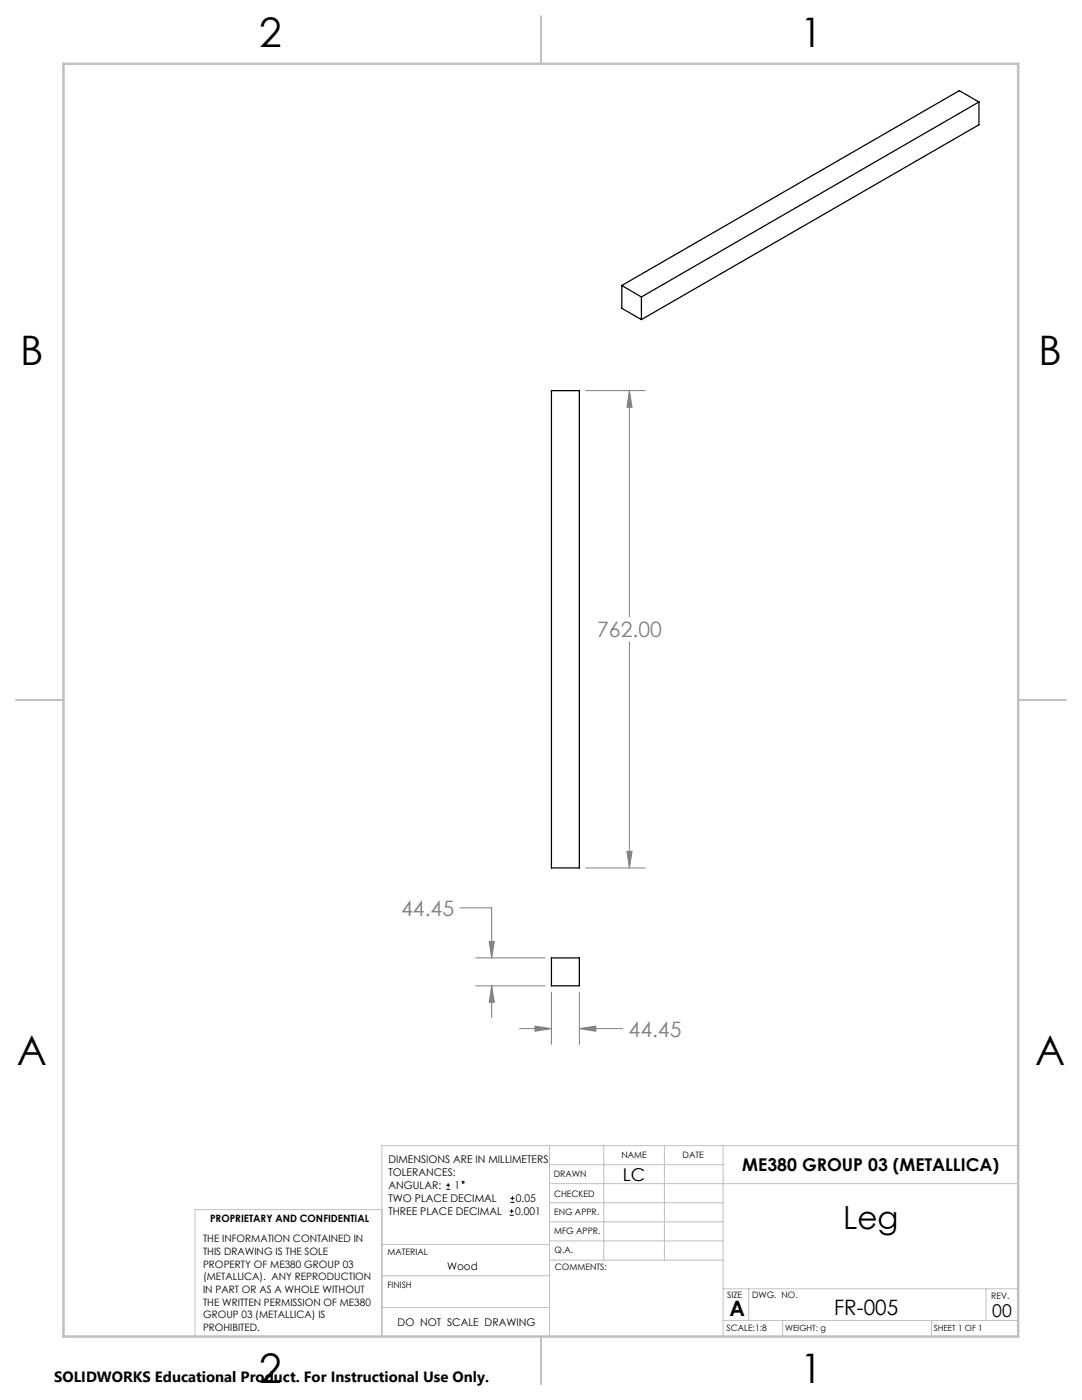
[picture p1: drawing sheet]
<svg xmlns="http://www.w3.org/2000/svg" width="216mm" height="279mm" viewBox="0 0 216 279" stroke-linecap="round" stroke-linejoin="round" font-family="sans-serif">
<path d="M195.3 20.4v4.5l-67.3 38.9M195.3 20.4l-67.3 38.9M195.3 20.4l-3.9-2.3-67.3 38.9M124.1 57v4.5l3.9 2.3M124.1 57l3.9 2.3M128 59.3v4.5M110 78h5.6v95.2h-5.6zM110 191.2h5.6v5.5h-5.6z" fill="none" stroke="#000" stroke-width=".25"/>
<g fill="none" stroke="#000" stroke-width=".2">
<path d="M89 237.3h.8M89 236.5h.8M89.4 236.1v.9M101.8 240h.9M101.8 239.1h.9M102.2 238.7v.8M101.7 242.5h.8M101.7 241.7h.8M102.1 241.3v.8"/>
<circle cx="92.4" cy="235.9" r=".2"/>
</g>
<g fill="none" stroke="#808080" stroke-width=".2">
<path d="M116.9 78h11.9M125.6 78l.5 3.3h-1zM125.6 78v45.1M125.6 128.1v45.1M116.9 173.2h11.9M125.1 169.9h1l-.5 3.3zM91.8 181.2h6.3v10M94.9 191.2h13.9M94.9 196.7h13.9M97.6 187.9h1l-.5 3.3zM98.1 196.7l.5 3.3h-1zM98.1 196.7v6.4"/>
<path d="M110 198v10.5M115.6 198v10.5M103.7 205.3h6.3M106.8 204.8l3.2 .5-3.2 .5zM115.6 205.3l3.3-.5v1zM115.6 205.3h8.6"/>
</g>
<g fill="none" stroke="#c0c0c0" stroke-width=".2">
<path d="M109.6 228.6v38.1M109.6 232.4h34.7M109.6 236.2h93.6M120.5 228.6v22.9M132.6 228.6v22.9M144.3 228.6v38.1M203.2 228.6h-127v38.1M76.2 254.6h33.4M76.2 248.4h33.4M76.2 241.4h-37.3v25.3M109.6 251.5h34.7M109.6 240h34.7"/>
<path d="M109.6 243.8h34.7M109.6 247.7h34.7M144.3 257.2h58.9M149.4 257.2v6.3M196.7 257.2v6.3M76.2 260.9h33.4M144.3 263.5h58.9M156.2 263.5v3.2M185.9 263.5v3.2"/>
</g>
<path d="M108 3.2v9.5M3.1 139.7h9.6M203.2 139.7h9.5M108 266.7v9.6" fill="none" stroke="#c0c0c0" stroke-width=".25"/>
<path d="M12.7 12.7h190.5v254h-190.5z" fill="none" stroke="#c0c0c0" stroke-width=".5"/>
<path d="M106.8 204.8l3.2 .5-3.2 .5zM115.6 205.3l3.3-.5v1zM97.6 187.9h1l-.5 3.3zM98.1 196.7l.5 3.3h-1zM125.6 78l.5 3.3h-1zM125.1 169.9h1l-.5 3.3z" fill="#808080"/>
<g font-size="8.1">
<text x="51.7" y="9.3">2</text>
<text x="159.7" y="9.3">1</text>
<text x="4" y="72.8">B</text>
<text x="207.2" y="72.8">B</text>
<text x="3.3" y="212.5">A</text>
<text x="206.5" y="212.5">A</text>
<text x="51.7" y="276">2</text>
<text x="159.7" y="276">1</text>
</g>
<text font-size="6.3" x="168.2" y="245.4">Leg</text>
<g font-size="4.2" fill="#808080">
<text x="119.2" y="127.2">762.00</text>
<text x="80.1" y="182.8">44.45</text>
<text x="125.4" y="206.9">44.45</text>
</g>
<g font-size="4.2">
<text x="145.6" y="262.7">A</text>
<text x="166.4" y="262.4">FR-005</text>
</g>
<g font-size="3.5">
<text x="148.1" y="233.6">ME380 GROUP 03 (METALLICA)</text>
<text x="124.3" y="235.6">LC</text>
<text x="198" y="262.8">00</text>
</g>
<text font-size="3" x="10.8" y="275.7">SOLIDWORKS Educational Product. For Instructional Use Only.</text>
<g font-size="2.1">
<text x="77.5" y="232.2">DIMENSIONS ARE IN MILLIMETERS</text>
<text x="77.5" y="234.7">TOLERANCES:</text>
<text x="77.5" y="237.3">ANGULAR:</text>
<text x="77.5" y="239.9">TWO PLACE DECIMAL</text>
<text x="90.7" y="237.3">1</text>
<text x="102.9" y="239.9">0.05</text>
<text x="77.5" y="242.5">THREE PLACE DECIMAL</text>
<text x="102.8" y="242.5">0.001</text>
<text x="89.2" y="253.4">Wood</text>
<text x="79.3" y="264.6">DO NOT SCALE DRAWING</text>
</g>
<g font-size="2">
<text x="41.9" y="244">PROPRIETARY AND CONFIDENTIAL</text>
<text x="40.5" y="248">THE INFORMATION CONTAINED IN</text>
<text x="40.5" y="250.5">THIS DRAWING IS THE SOLE</text>
<text x="40.5" y="253">PROPERTY OF ME380 GROUP 03</text>
<text x="40.5" y="255.5">(METALLICA). ANY REPRODUCTION</text>
<text x="40.5" y="258.1">IN PART OR AS A WHOLE WITHOUT</text>
<text x="40.5" y="260.6">THE WRITTEN PERMISSION OF ME380</text>
<text x="40.5" y="263.1">GROUP 03 (METALLICA) IS</text>
<text x="40.5" y="265.6">PROHIBITED.</text>
</g>
<g font-size="1.8">
<text x="124" y="231.1">NAME</text>
<text x="136.2" y="231.1">DATE</text>
<text x="110.5" y="234.8">DRAWN</text>
<text x="110.5" y="238.9">CHECKED</text>
<text x="110.6" y="242.5">ENG APPR.</text>
<text x="77.3" y="250.5">MATERIAL</text>
<text x="110.6" y="246.3">MFG APPR.</text>
<text x="110.7" y="250">Q.A.</text>
<text x="77.3" y="257">FINISH</text>
<text x="110.7" y="253.5">COMMENTS:</text>
<text x="145.1" y="259">SIZE</text>
<text x="150.1" y="259.1">DWG. NO.</text>
<text x="197.8" y="259.2">REV.</text>
<text x="145" y="265.7">SCALE:1:8</text>
</g>
<g font-size="1.7">
<text x="156.7" y="265.7">WEIGHT: g</text>
<text x="186.3" y="265.7">SHEET 1 OF 1</text>
</g>
</svg>
